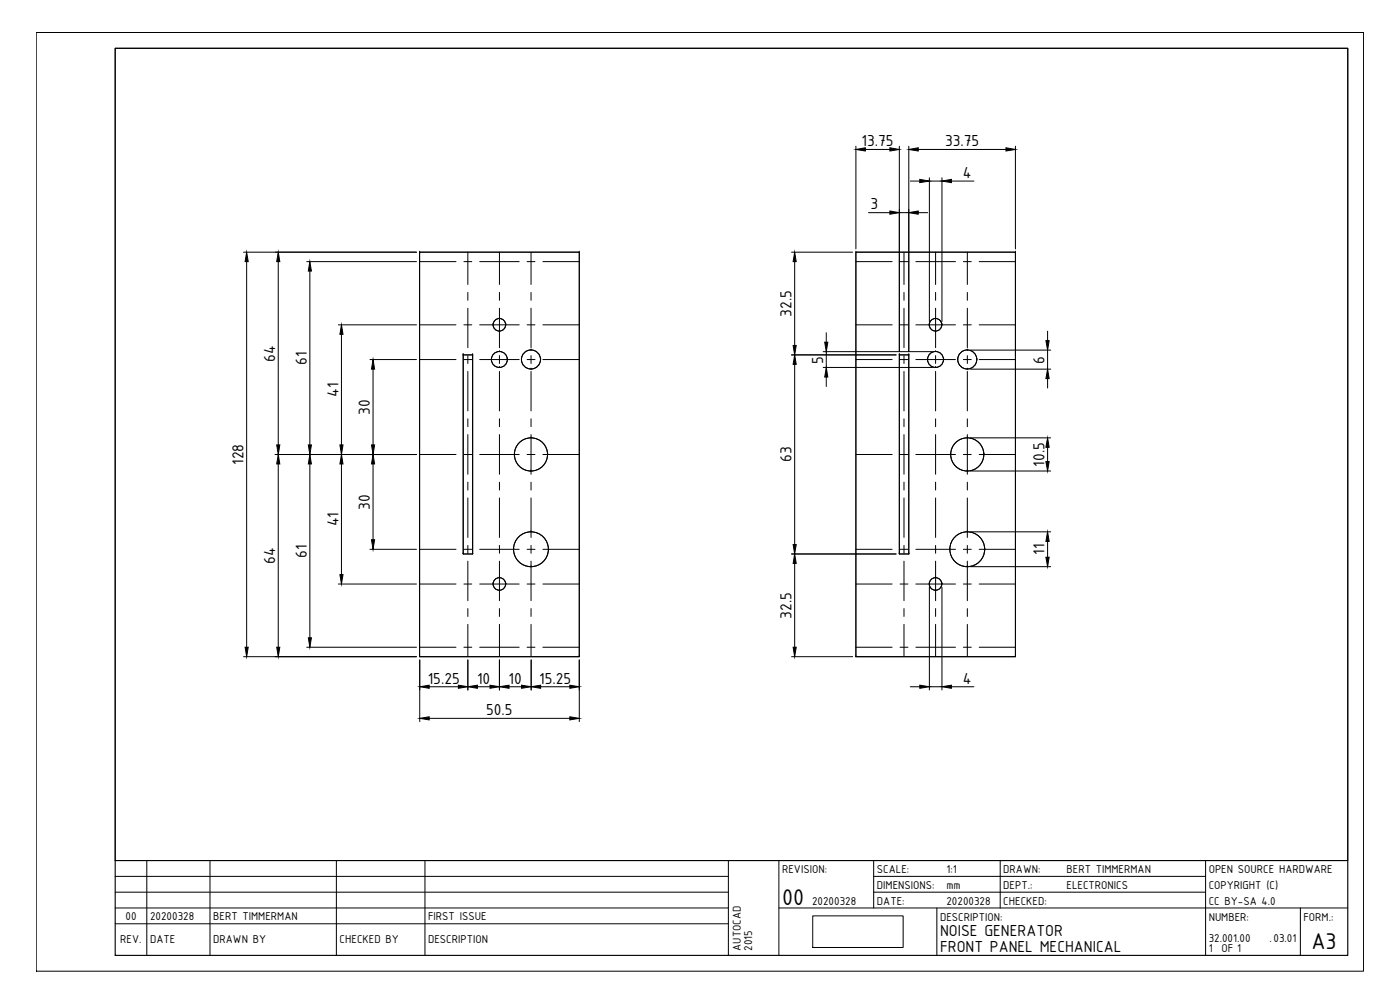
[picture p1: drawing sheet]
<svg xmlns="http://www.w3.org/2000/svg" width="420mm" height="297mm" viewBox="0 0 420 297" stroke-linecap="round" stroke-linejoin="round" font-family="sans-serif">
<!-- layer: 0 -->
<g fill="none" stroke="#000" stroke-width=".3">
<path d="M125.9 78.5h10.9M139.2 78.5h2.4M140.4 75.7v9.7M144 78.5h11.8M149.9 75.7v9.7M158.2 78.5h2.4M159.4 75.7v9.7M162.9 78.5h10.9M256.9 78.5h10.8M270.1 78.5h2.4M271.3 75.7v9.7M274.9 78.5h11.9"/>
<path d="M280.8 75.7v9.7M289.1 78.5h2.4M290.3 75.7v9.7M293.9 78.5h10.8M125.9 97.5h10.9M139.2 97.5h2.4M140.4 87.7v2.4M140.4 92.5v11.8M144 97.5h11.8M149.9 87.7v2.4M149.9 92.5v11.8M158.2 97.5h2.4"/>
<path d="M159.4 87.7v2.4M159.4 92.5v11.8M162.9 97.5h10.9M256.9 97.5h10.8M270.1 97.5h2.4M271.3 87.7v2.4M271.3 92.5v11.8M274.9 97.5h11.9M280.8 87.7v2.4M280.8 92.5v11.8M289.1 97.5h2.4M290.3 87.7v2.4"/>
<path d="M290.3 92.5v11.8M293.9 97.5h10.8M125.9 107.9h10.9M139.2 107.9h2.4M140.4 106.7v2.4M140.4 111.4v11.9M144 107.9h11.8M149.9 106.7v2.4M149.9 111.4v11.9M158.2 107.9h2.4M159.4 106.7v2.4M159.4 111.4v11.9"/>
<path d="M162.9 107.9h10.9M256.9 107.9h10.8M270.1 107.9h2.4M271.3 106.7v2.4M271.3 111.4v11.9M274.9 107.9h11.9M280.8 106.7v2.4M280.8 111.4v11.9M289.1 107.9h2.4M290.3 106.7v2.4M290.3 111.4v11.9M293.9 107.9h10.8"/>
<path d="M125.9 136.4h10.9M139.2 136.4h2.4M140.4 125.7v2.3M140.4 130.4v11.9M144 136.4h11.8M149.9 125.7v2.3M149.9 130.4v11.9M158.2 136.4h2.4M159.4 125.7v2.3M159.4 130.4v11.9M162.9 136.4h10.9M256.9 136.4h10.8"/>
<path d="M270.1 136.4h2.4M271.3 125.7v2.3M271.3 130.4v11.9M274.9 136.4h11.9M280.8 125.7v2.3M280.8 130.4v11.9M289.1 136.4h2.4M290.3 125.7v2.3M290.3 130.4v11.9M293.9 136.4h10.8M140.4 144.7v2.3M140.4 149.4v11.9"/>
<path d="M149.9 144.7v2.3M149.9 149.4v11.9M159.4 144.7v2.3M159.4 149.4v11.9M271.3 144.7v2.3M271.3 149.4v11.9M280.8 144.7v2.3M280.8 149.4v11.9M290.3 144.7v2.3M290.3 149.4v11.9M125.9 164.8h10.9M125.9 175.2h10.9"/>
<path d="M139.2 164.8h2.4M139.2 175.2h2.4M140.4 163.6v2.4M140.4 168.4v11.8M144 164.8h11.8M144 175.2h11.8M149.9 163.6v2.4M149.9 168.4v11.8M158.2 164.8h2.4M158.2 175.2h2.4M159.4 163.6v2.4M159.4 168.4v11.8"/>
<path d="M162.9 164.8h10.9M162.9 175.2h10.9M256.9 164.8h10.8M256.9 175.2h10.8M270.1 164.8h2.4M270.1 175.2h2.4M271.3 163.6v2.4M271.3 168.4v11.8M274.9 164.8h11.9M274.9 175.2h11.9M280.8 163.6v2.4M280.8 168.4v11.8"/>
<path d="M289.1 164.8h2.4M289.1 175.2h2.4M290.3 163.6v2.4M290.3 168.4v11.8M293.9 164.8h10.8M293.9 175.2h10.8M125.9 194.2h10.9M139.2 194.2h2.4M140.4 182.6v2.4M140.4 187.3v9.7M144 194.2h11.8M149.9 182.6v2.4"/>
<path d="M149.9 187.3v9.7M158.2 194.2h2.4M159.4 182.6v2.4M159.4 187.3v9.7M162.9 194.2h10.9M256.9 194.2h10.8M270.1 194.2h2.4M271.3 182.6v2.4M271.3 187.3v9.7M274.9 194.2h11.9M280.8 182.6v2.4M280.8 187.3v9.7"/>
<path d="M289.1 194.2h2.4M290.3 182.6v2.4M290.3 187.3v9.7M293.9 194.2h10.8M243.9 274.8h27.1v9.5h-27.1z"/>
</g>
<!-- layer: FRONT_PANEL -->
<g fill="none" stroke="#000" stroke-width=".3">
<path d="M125.9 75.7h47.9v121.3h-47.9zM125.9 75.7h.1M173.8 75.7h.1M256.9 75.7h47.8v121.3h-47.8zM256.9 75.7h.1M304.7 75.7h.1M148 97.5h.1M149.9 95.6h.1M149.9 99.4h.1M151.8 97.5h.1M278.9 97.5h.1M280.8 95.6h.1"/>
<path d="M280.8 99.4h.1M282.7 97.5h.1M139 106.5h.1M139 106.5h2.8v59.7h-2.8zM141.8 106.5h.1M147.5 107.9h.1M149.9 105.5h.1M149.9 110.3h.1M152.3 107.9h.1M156.5 107.9h.1M159.4 105h.1M159.4 110.8h.1"/>
<path d="M162.2 107.9h.1M269.9 106.5h.1M269.9 106.5h2.8v59.7h-2.8zM272.7 106.5h.1M278.4 107.9h.1M280.8 105.5h.1M280.8 110.3h.1M283.2 107.9h.1M287.4 107.9h.1M290.3 105h.1M290.3 110.8h.1M293.1 107.9h.1"/>
<path d="M154.4 136.4h.1M159.4 131.4h.1M164.4 136.4h.1M285.3 136.4h.1M290.3 131.4h.1M295.3 136.4h.1M159.4 141.3h.1M159.4 159.6h.1M290.3 141.3h.1M290.3 159.6h.1M139 166.2h.1M141.8 166.2h.1"/>
<path d="M148 175.2h.1M149.9 173.3h.1M149.9 177.1h.1M151.8 175.2h.1M154.2 164.8h.1M159.4 170h.1M164.6 164.8h.1M269.9 166.2h.1M272.7 166.2h.1M278.9 175.2h.1M280.8 173.3h.1M280.8 177.1h.1"/>
<path d="M282.7 175.2h.1M285.1 164.8h.1M290.3 170h.1M295.5 164.8h.1M125.9 197h.1M173.8 197h.1M256.9 197h.1M304.7 197h.1"/>
<circle cx="149.9" cy="97.4" r="1.88"/>
<circle cx="280.8" cy="97.4" r="1.88"/>
<circle cx="149.9" cy="107.9" r="2.39"/>
<circle cx="159.3" cy="107.9" r="2.86"/>
<circle cx="159.4" cy="107.9" r="2.86"/>
<circle cx="280.8" cy="107.9" r="2.39"/>
<circle cx="290.3" cy="107.9" r="2.86"/>
<circle cx="159.3" cy="136.3" r="5"/>
<circle cx="290.3" cy="136.3" r="5"/>
<circle cx="149.9" cy="175.2" r="1.88"/>
<circle cx="159.3" cy="164.8" r="5.2"/>
<circle cx="159.4" cy="164.8" r="5.2"/>
<circle cx="280.8" cy="175.2" r="1.88"/>
<circle cx="290.3" cy="164.8" r="5.2"/>
</g>
<!-- layer: TITLEBLOCK -->
<g fill="none" stroke="#000" stroke-width=".3">
<path d="M10.9 9.8h398.3v281.6h-398.3zM34.6 258.2h369.9M44.1 258.2v28.5M63 258.2v28.5M101 258.2v28.5M127.5 258.2v28.5M218.6 258.2v28.5M233.8 258.2v28.5M262.2 258.2v14.2M300.2 258.2v14.2M361.8 258.2v28.5M34.6 272.4h184"/>
<path d="M34.6 267.7h184M34.6 277.2h184M34.6 262.9h184M233.8 272.4h170.7M262.2 267.7h99.6M262.2 262.9h99.6M281.2 272.4v14.3M390.3 272.4v14.3"/>
</g>
<path d="M34.6 14.5h369.9v272.2h-369.9z" fill="none" stroke="#000" stroke-width=".34"/>
<!-- layer: GENERAL -->
<path d="M34.6 14.5h369.9v243.7h-369.9z" fill="none" stroke="#000" stroke-width=".3"/>
<!-- layer: DIMENSIONS -->
<g fill="none" stroke="#000" stroke-width=".3">
<path d="M256.9 43.9v30.8M259.7 44.8h7.4M269.9 43.9v61.6M272.7 43.9v61.6M273.2 54.3h2.8M275.6 44.8h26.3M278.9 53.4v43.1M278.9 54.3h3.8M282.7 53.4v43.1M285.5 54.3h6.8M304.7 43.9v30.8M73.1 75.7h51.9"/>
<path d="M74 78.5v115.7M83.5 78.5v55M92.1 78.5h32.9M237.6 75.7h18.3M238.5 78.5v25.1M260.6 63.8h6.5M269.9 63.8h2.8M275.6 63.8h2.8M93 81.3v52.2M101.5 97.5h23.5M248 99.8v2.9M314.4 99.4v2.8"/>
<path d="M102.5 100.3v33.2M111 107.9h14M112 110.8v22.7M237.6 106.5h31.3M238.5 109.3v54.1M247 105.5h32.9M247 110.3h32.9M248 105.5v4.8M248 113.1v2.9M291.2 105h24.1M291.2 110.8h24.1M314.4 105v5.8"/>
<path d="M314.4 113.6v2.8M82.6 136.4h42.4M83.5 139.2v55M93 139.2v52.2M102.5 139.2v33.2M112 139.2v22.7M291.2 131.4h24.1M314.4 134.2v4.3M291.2 141.3h24.1M291.2 159.6h24.1M101.5 175.2h23.5M111 164.8h14"/>
<path d="M237.6 166.2h31.3M238.5 169.1v25.1M278.9 176.2v30.8M282.7 176.2v30.8M291.2 170h24.1M314.4 162.4v4.8M73.1 197h51.9M92.1 194.2h32.9M126 198v18.5M140.4 198v9M149.9 198v9M159.4 198v9"/>
<path d="M173.8 198v18.5M237.6 197h18.3M128.8 215.5h42.2M128.8 206.1h8.8M143.3 206.1h3.8M152.8 206.1h3.7M162.2 206.1h8.8M273.2 206.1h2.8M278.9 206.1h3.8M285.5 206.1h6.8"/>
</g>
<g fill="#000" stroke="#000" stroke-width=".3">
<path d="M256.9 44.8l2.8-.5v1zM267.1 44.3l2.8 .5-2.8 .5zM272.7 44.8l2.9-.5v1zM276 53.8l2.9 .5-2.9 .5zM282.7 54.3l2.8-.5v1zM301.9 44.3l2.8 .5-2.8 .5zM74 75.7l.5 2.8h-.9zM83.5 75.7l.5 2.8h-1zM238.5 75.7l.5 2.8h-1zM267.1 63.3l2.8 .5-2.8 .5zM272.7 63.8l2.9-.5v1zM93 78.5l.5 2.8h-1z"/>
<path d="M102.5 97.5l.4 2.8h-.9zM112 107.9l.4 2.9h-.9zM238.5 106.5l.5 2.8h-1zM238 103.6h1l-.5 2.9zM247.5 102.7h.9l-.4 2.8zM248 110.3l.4 2.8h-.9zM313.9 102.2h1l-.5 2.8zM314.4 110.8l.5 2.8h-1zM83 133.5h1l-.5 2.9zM83.5 136.4l.5 2.8h-1zM92.5 133.5h1l-.5 2.9zM93 136.4l.5 2.8h-1z"/>
<path d="M102 133.5h.9l-.4 2.9zM102.5 136.4l.4 2.8h-.9zM111.5 133.5h.9l-.4 2.9zM112 136.4l.4 2.8h-.9zM314.4 131.4l.5 2.8h-1zM313.9 138.5h1l-.5 2.8zM102 172.4h.9l-.4 2.8zM111.5 161.9h.9l-.4 2.9zM238 163.4h1l-.5 2.8zM238.5 166.2l.5 2.9h-1zM314.4 159.6l.5 2.8h-1zM313.9 167.2h1l-.5 2.8z"/>
<path d="M73.6 194.2h.9l-.5 2.8zM83 194.2h1l-.5 2.8zM92.5 191.4h1l-.5 2.8zM238 194.2h1l-.5 2.8zM126 215.5l2.8-.4v.9zM126 206.1l2.8-.5v.9zM137.6 205.6l2.8 .5-2.8 .4zM140.4 206.1l2.9-.5v.9zM147.1 205.6l2.8 .5-2.8 .4zM149.9 206.1l2.9-.5v.9zM156.5 205.6l2.9 .5-2.9 .4zM159.4 206.1l2.8-.5v.9z"/>
<path d="M171 215.1l2.8 .4-2.8 .5zM171 205.6l2.8 .5-2.8 .4zM276 205.6l2.9 .5-2.9 .4zM282.7 206.1l2.8-.5v.9z"/>
</g>
<g font-size="7.4">
<text x="234.7" y="271.5">00</text>
<text x="393.6" y="284.8">A3</text>
</g>
<g font-size="5.2">
<text x="258.6" y="43.9">13.75</text>
<text x="283.6" y="43.9">33.75</text>
<text x="289" y="53.4">4</text>
<text x="261.3" y="62.8">3</text>
<text x="237.6" y="95.1" transform="rotate(-90 237.6 95.1)">32.5</text>
<text x="82.6" y="108.5" transform="rotate(-90 82.6 108.5)">64</text>
<text x="92.1" y="109.4" transform="rotate(-90 92.1 109.4)">61</text>
<text x="247" y="109.1" transform="rotate(-90 247 109.1)">5</text>
<text x="313.4" y="109.1" transform="rotate(-90 313.4 109.1)">6</text>
<text x="101.5" y="119.1" transform="rotate(-90 101.5 119.1)">41</text>
<text x="111" y="124.4" transform="rotate(-90 111 124.4)">30</text>
<text x="73.1" y="139.5" transform="rotate(-90 73.1 139.5)">128</text>
<text x="237.6" y="138.7" transform="rotate(-90 237.6 138.7)">63</text>
<text x="313.4" y="140" transform="rotate(-90 313.4 140)">10.5</text>
<text x="111" y="152.9" transform="rotate(-90 111 152.9)">30</text>
<text x="101.5" y="158" transform="rotate(-90 101.5 158)">41</text>
<text x="92.1" y="167.3" transform="rotate(-90 92.1 167.3)">61</text>
<text x="313.4" y="166.5" transform="rotate(-90 313.4 166.5)">11</text>
<text x="82.6" y="169.2" transform="rotate(-90 82.6 169.2)">64</text>
<text x="237.6" y="185.6" transform="rotate(-90 237.6 185.6)">32.5</text>
<text x="128.4" y="205.1">15.25</text>
<text x="143.2" y="205.1">10</text>
<text x="152.6" y="205.1">10</text>
<text x="161.8" y="205.1">15.25</text>
<text x="289" y="205.1">4</text>
<text x="145.9" y="214.6">50.5</text>
<text x="282.1" y="281">NOISE GENERATOR</text>
<text x="282.1" y="285.7">FRONT PANEL MECHANICAL</text>
</g>
<g font-size="3.7">
<text x="234.7" y="262">REVISION:</text>
<text x="263.2" y="262">SCALE:</text>
<text x="284" y="262">1:1</text>
<text x="301.1" y="262">DRAWN:</text>
<text x="320.1" y="262">BERT TIMMERMAN</text>
<text x="362.7" y="262">OPEN SOURCE HARDWARE</text>
<text x="263.2" y="266.8">DIMENSIONS:</text>
<text x="284" y="266.8">mm</text>
<text x="301.1" y="266.8">DEPT.:</text>
<text x="320.1" y="266.8">ELECTRONICS</text>
<text x="362.7" y="266.8">COPYRIGHT (C)</text>
<text x="37.7" y="276">00</text>
<text x="45" y="276">20200328</text>
<text x="64" y="276">BERT TIMMERMAN</text>
<text x="128.5" y="276">FIRST ISSUE</text>
<text x="243.7" y="271.5">20200328</text>
<text x="263.2" y="271.5">DATE:</text>
<text x="284" y="271.5">20200328</text>
<text x="301.1" y="271.5">CHECKED:</text>
<text x="362.7" y="271.5">CC BY-SA 4.0</text>
<text x="282.1" y="276.2">DESCRIPTION:</text>
<text x="362.7" y="276.2">NUMBER:</text>
<text x="391.2" y="276.2">FORM.:</text>
<text x="36.1" y="282.9">REV.</text>
<text x="45" y="282.9">DATE</text>
<text x="64" y="282.9">DRAWN BY</text>
<text x="101.9" y="282.9">CHECKED BY</text>
<text x="128.5" y="282.9">DESCRIPTION</text>
<text x="222.4" y="285.3" transform="rotate(-90 222.4 285.3)">AUTOCAD</text>
<text x="225.7" y="285.3" transform="rotate(-90 225.7 285.3)">2015</text>
<text x="362.7" y="282.6">32.001.00</text>
<text x="362.7" y="285.7">1</text>
<text x="366.6" y="285.7">OF 1</text>
<text x="381" y="282.6">.03.01</text>
</g>
</svg>
